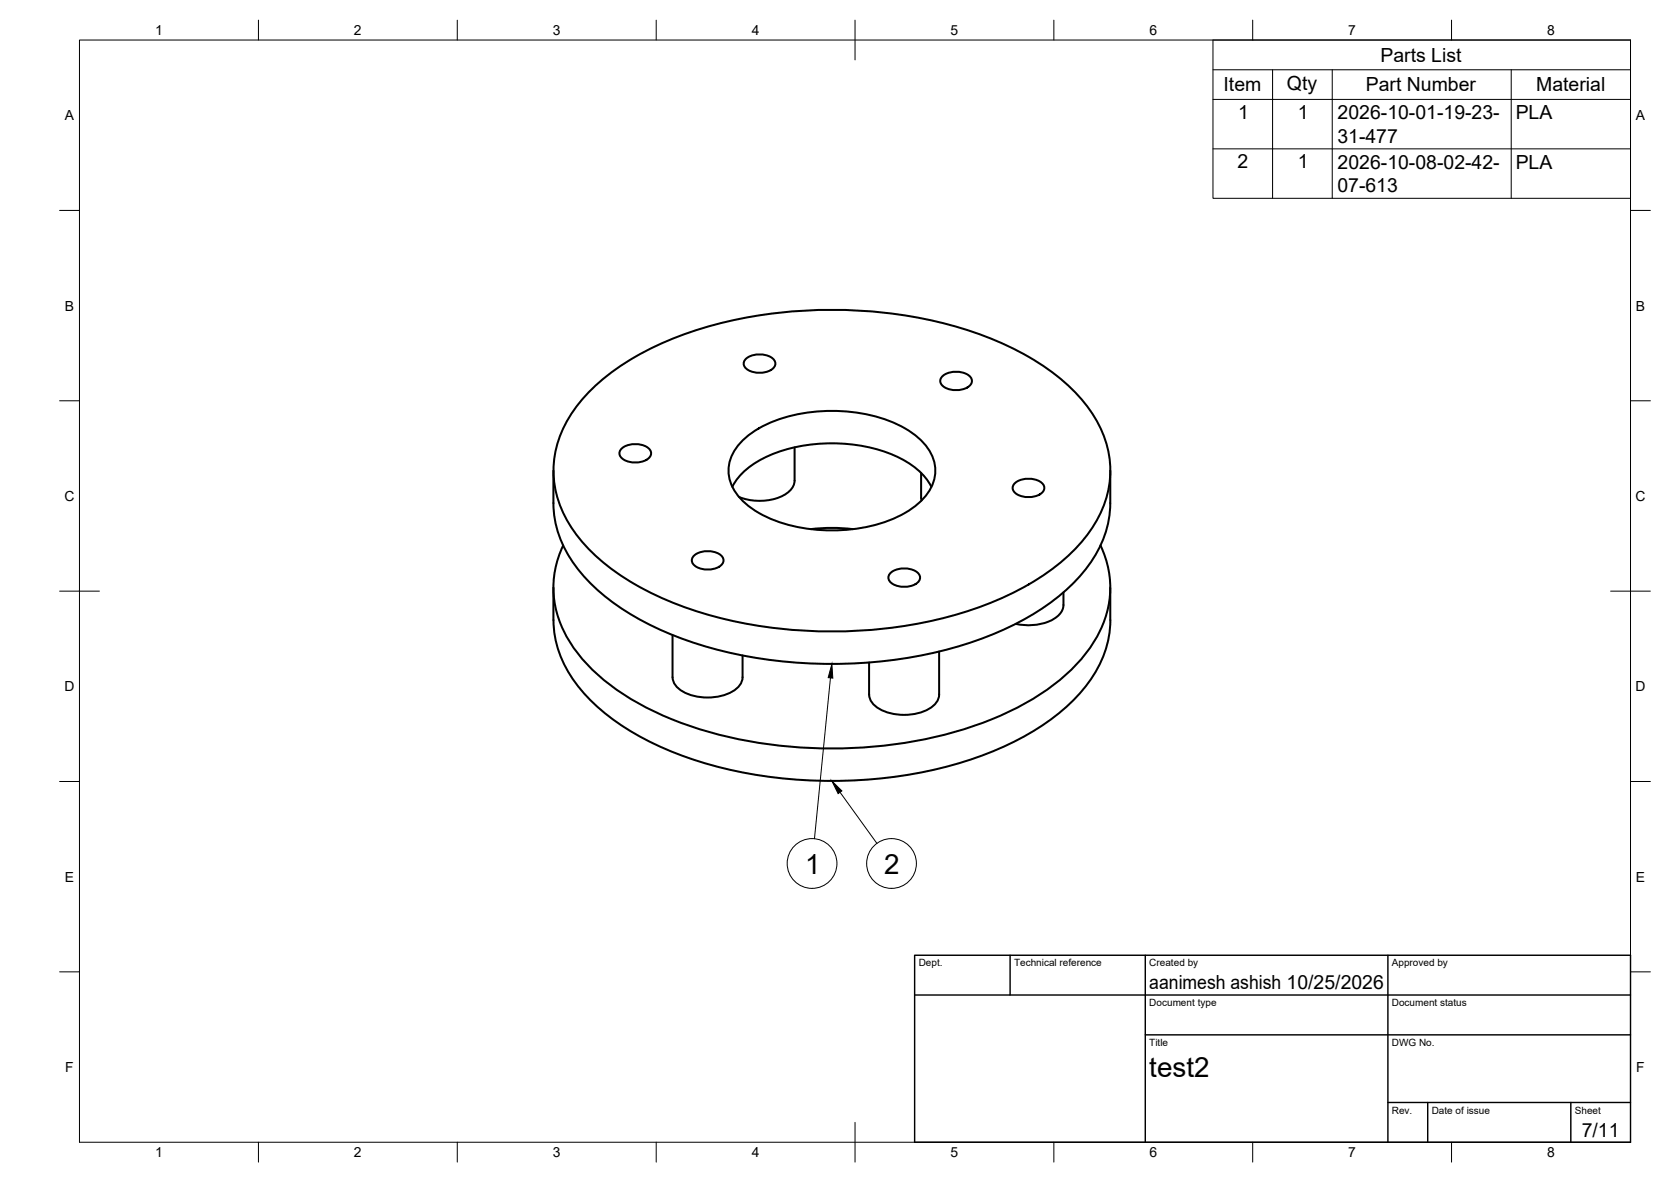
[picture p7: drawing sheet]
<svg xmlns="http://www.w3.org/2000/svg" width="420mm" height="297mm" viewBox="0 0 420 297" stroke-linecap="round" stroke-linejoin="round" font-family="sans-serif">
<!-- layer: Visible -->
<g fill="none" stroke="#000" stroke-width=".51">
<path d="M148.3 98.3a65.9 65.9 0 0 1 26.3-15.2 115.4 115.4 0 0 1 73.1 1.4 59.4 59.4 0 0 1 24.5 16.2 26.3 26.3 0 0 1 6.4 22.7 34.2 34.2 0 0 1-13.7 19.3 84.5 84.5 0 0 1-38 14.7 115.3 115.3 0 0 1-56.2-5.4 59.4 59.4 0 0 1-24.6-16.1 26.3 26.3 0 0 1-6.4-22.8 30.8 30.8 0 0 1 8.6-14.8zM187.6 90.2a5.5 5.5 0 0 1 7.2 .4 1.95 1.95 0 0 1-1.6 2.7 5.5 5.5 0 0 1-6-1.2 1.52 1.52 0 0 1 .4-1.9zM237 94.5a5.5 5.5 0 0 1 7.2 .5 1.95 1.95 0 0 1-1.6 2.7 5.5 5.5 0 0 1-6-1.2 1.52 1.52 0 0 1 .4-2zM139.1 118.3v8.1a28.8 28.8 0 0 0 9.6 20.4 65.8 65.8 0 0 0 25.1 14.5 115.1 115.1 0 0 0 74.5-1.4 59.6 59.6 0 0 0 23.5-15.4 27.9 27.9 0 0 0 7.4-18.1v-8.1M156.3 112.7a5.5 5.5 0 0 1 7.2 .5 1.95 1.95 0 0 1-1.6 2.7 5.5 5.5 0 0 1-5.9-1.2 1.52 1.52 0 0 1 .3-2zM186.6 110.9a29.8 29.8 0 0 1 17.4-7.3 39.7 39.7 0 0 1 23.6 4.1 13.7 13.7 0 0 1 7.5 9.3 10.8 10.8 0 0 1-4.5 9.8 33.5 33.5 0 0 1-20.4 6.5 37 37 0 0 1-21-5.4 11.7 11.7 0 0 1-5.9-10.9 10.9 10.9 0 0 1 3.3-6.1zM199.8 112.4v8.4a5.1 5.1 0 0 1-3.9 4.2 14.3 14.3 0 0 1-10.1-.1M231.6 118.9v6.2M141.6 137.1a24.8 24.8 0 0 0 3 26.2 52.9 52.9 0 0 0 21.4 16.2 111 111 0 0 0 57.2 7.8 92.2 92.2 0 0 0 37.1-12 41.1 41.1 0 0 0 16.8-17.8 24.1 24.1 0 0 0-.4-20.4M174.5 139.6a5.5 5.5 0 0 1 7.2 .5 1.95 1.95 0 0 1-1.6 2.7 5.5 5.5 0 0 1-5.9-1.2 1.52 1.52 0 0 1 .3-2zM184.1 122.3a19.8 19.8 0 0 1 11.8-8.8 41.6 41.6 0 0 1 31.2 2 16.8 16.8 0 0 1 7.1 6.8M203.9 133a44.7 44.7 0 0 1 10.6 0"/>
<path d="M231.6 125.1l.1 .7M255.2 121.4a5.5 5.5 0 0 1 7.2 .5 1.95 1.95 0 0 1-1.6 2.7 5.5 5.5 0 0 1-6-1.2 1.52 1.52 0 0 1 .4-2zM139.1 147.7l.1 8.1a28.8 28.8 0 0 0 9.5 20.4 65.8 65.8 0 0 0 25.1 14.5 115.1 115.1 0 0 0 74.5-1.4 59.6 59.6 0 0 0 23.5-15.4 27.9 27.9 0 0 0 7.4-18.1v-8.1M169.1 159.6v10.6a5 5 0 0 0 4 4.3 13.2 13.2 0 0 0 12.2-1.5 3.7 3.7 0 0 0 1.4-2.8v-5.5M224 143.9a5.5 5.5 0 0 1 7.1 .5 1.95 1.95 0 0 1-1.5 2.7 5.5 5.5 0 0 1-6-1.2 1.52 1.52 0 0 1 .4-2zM267.4 148.9v3.1a5.1 5.1 0 0 1-3.8 4.2 14.3 14.3 0 0 1-8.2 .6M218.5 166.5v8.1M236.1 163.8v10.8a5 5 0 0 1-4 4.2 13.2 13.2 0 0 1-12.1-1.5 3.7 3.7 0 0 1-1.5-2.7"/>
</g>
<!-- layer: BORDER -->
<g fill="none" stroke="#000" stroke-width=".25">
<path d="M20 10.1h390v276.9h-390zM65 5.1v5M115 5.1v5M165 5.1v5M215 5.1v10M265 5.1v5M315 5.1v5M365 5.1v5M15 52.9h5M410 52.9h5M15 100.7h5M410 100.7h5"/>
<path d="M15 148.6h10M405 148.6h10M15 196.4h5M410 196.4h5M15 244.2h5M410 244.2h5M65 287v5M115 287v5M165 287v5M215 282.1v9.9M265 287v5M315 287v5"/>
<path d="M365 287v5"/>
</g>
<!-- layer: TITLEBLOCK -->
<path d="M230 240.1h180v46.9h-180zM230 250h180M254 240.1v9.9M288 240.1v46.9M349 240.1v46.9M288 260.1h122M349 277.1h61M359 277.1v9.9M395 277.1v9.9" fill="none" stroke="#000" stroke-width=".36"/>
<!-- layer: Parts Lists -->
<path d="M305 10.1h105v39.7h-105zM305 17.5h105M320 17.5v32.3M335 17.5v32.3M380 17.5v32.3M305 25h105M305 37.4h105" fill="none" stroke="#000" stroke-width=".25"/>
<!-- layer: Balloons -->
<g fill="none" stroke="#000" stroke-width=".25">
<circle cx="204.2" cy="217" r="6.3"/>
<circle cx="224.2" cy="217" r="6.3"/>
</g>
<!-- layer: 0 -->
<path d="M209.2 166.9l.2 3.5-1.2-.1zM209.2 196.3l2.5 2.5-1 .6z" fill="#000" stroke="#000" stroke-width=".25"/>
<path d="M208.8 170.4l-4 40.4M211.2 199.1l9.3 12.8" fill="none" stroke="#000" stroke-width=".25"/>
<g font-size="7">
<text x="202.5" y="219.5">1</text>
<text x="222.3" y="219.5">2</text>
<text x="289" y="270.6">test2</text>
</g>
<g font-size="4.9">
<text x="347.1" y="15.5">Parts List</text>
<text x="307.7" y="23">Item</text>
<text x="323.6" y="22.5">Qty</text>
<text x="343.4" y="23">Part Number</text>
<text x="386.3" y="23">Material</text>
<text x="311.3" y="29.9">1</text>
<text x="326.3" y="29.9">1</text>
<text x="336.3" y="35.9">31-477</text>
<text x="336.3" y="30">2026-10-01-19-23-</text>
<text x="381.1" y="30">PLA</text>
<text x="311.2" y="42.3">2</text>
<text x="326.3" y="42.3">1</text>
<text x="336.3" y="42.4">2026-10-08-02-42-</text>
<text x="381.1" y="42.4">PLA</text>
<text x="336.3" y="48.3">07-613</text>
<text x="289" y="248.5">aanimesh ashish 10/25/2026</text>
<text x="397.7" y="285.7">7/11</text>
</g>
<g font-size="3.5">
<text x="39" y="8.8">1</text>
<text x="89" y="8.8">2</text>
<text x="139" y="8.8">3</text>
<text x="189" y="8.8">4</text>
<text x="239" y="8.8">5</text>
<text x="289" y="8.8">6</text>
<text x="339" y="8.8">7</text>
<text x="389" y="8.8">8</text>
<text x="16.3" y="30.2">A</text>
<text x="411.3" y="30.2">A</text>
<text x="16.3" y="78">B</text>
<text x="411.3" y="78">B</text>
<text x="16.2" y="125.9">C</text>
<text x="411.2" y="125.9">C</text>
<text x="16.2" y="173.7">D</text>
<text x="411.2" y="173.7">D</text>
<text x="16.3" y="221.6">E</text>
<text x="411.3" y="221.6">E</text>
<text x="16.4" y="269.4">F</text>
<text x="411.4" y="269.4">F</text>
<text x="39" y="290.8">1</text>
<text x="89" y="290.8">2</text>
<text x="139" y="290.8">3</text>
<text x="189" y="290.8">4</text>
<text x="239" y="290.8">5</text>
<text x="289" y="290.8">6</text>
<text x="339" y="290.8">7</text>
<text x="389" y="290.8">8</text>
</g>
<g font-size="2.5">
<text x="231" y="242.9">Dept.</text>
<text x="255" y="242.9">Technical reference</text>
<text x="289" y="242.9">Created by</text>
<text x="350" y="242.9">Approved by</text>
<text x="289" y="252.8">Document type</text>
<text x="350" y="252.8">Document status</text>
<text x="289" y="262.9">Title</text>
<text x="350" y="262.9">DWG No.</text>
<text x="350" y="279.9">Rev.</text>
<text x="360" y="279.9">Date of issue</text>
<text x="396" y="279.9">Sheet</text>
</g>
</svg>
